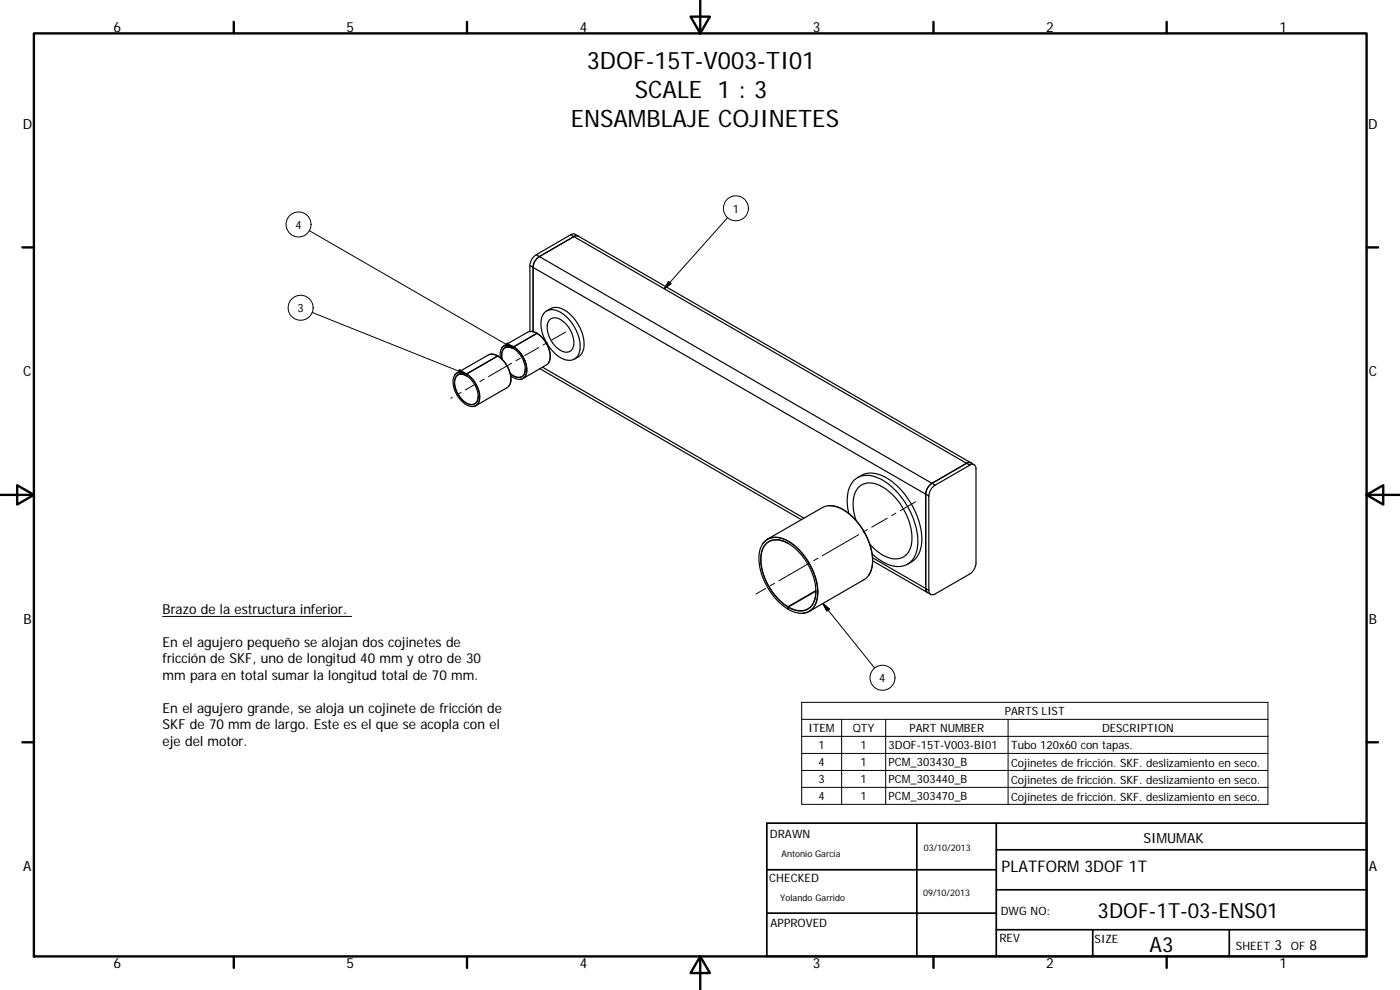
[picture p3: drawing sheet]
<svg xmlns="http://www.w3.org/2000/svg" width="420mm" height="297mm" viewBox="0 0 420 297" stroke-linecap="round" stroke-linejoin="round" font-family="sans-serif">
<g fill="none" stroke="#000" stroke-width=".36">
<path d="M159 79.7v19.8M160.4 76.8l.5-.4 1 .6a4.1 4.1 0 0 0-1.9 3.2l-1-.5a4.2 4.2 0 0 1 1.4-2.9zM161.9 77a4.1 4.1 0 0 0-1.9 3.2M161.9 77l117.8 68M171.3 70.4l-10.4 6M171.3 70.4l.9-.2 1.4 .7M171.3 70.4l.9 .6 .8-.3 .6 .2M172.2 71l117.9 68M172.2 71l-10.3 6M173.6 70.9l117.8 68M173.6 70.9l-.6-.2-.8 .3M159.1 99.5h.1"/>
<path d="M159.1 99.5h1l1.1 .5M160 80.2v19.3M160 80.2l117.8 68.1M161.1 100l-7 4a2.53 2.53 0 0 0-3.4 .3M161.2 100v.1M161.2 100a2.99 2.99 0 0 0-2.9-.3l-7 4M163.2 94a3.7 3.7 0 0 1 5.1-.3 12.6 12.6 0 0 1 5.7 11.6 3.4 3.4 0 0 1-5.4 2.2 12.6 12.6 0 0 1-6.1-11.8zM164.1 93.3a4.9 4.9 0 0 1 6.7 .7 12.2 12.2 0 0 1 4.3 10.9l-.9 1.7-1.8 1.1M165 95.9a2.99 2.99 0 0 1 4.1 .6 7.9 7.9 0 0 1 2.8 7.9 2.45 2.45 0 0 1-3.9 .6 8.1 8.1 0 0 1-3.5-8.2zM139.9 112.7l.1 .1a2.2 2.2 0 0 0-2.7-.2 2.2 2.2 0 0 0-.9 2.5 7.3 7.3 0 0 0 4.8 6.2 2.03 2.03 0 0 0 2.3-2.4M139.9 112.2v.5M140 112.2a3.3 3.3 0 0 0-3-.2 4.2 4.2 0 0 0-.6 4.9 6.8 6.8 0 0 0 5.7 5.1 2.87 2.87 0 0 0 1.7-3.9 9.2 9.2 0 0 0-3.8-5.8"/>
<path d="M140 112.7v.1M140 112.3v.5a7.1 7.1 0 0 1 3.2 7.6 2.4 2.4 0 0 1-3.9 .1 7.2 7.2 0 0 1-2.7-7 2.09 2.09 0 0 1 3.3-.8M140.1 112.2a8.2 8.2 0 0 1 3.7 8.4 1.94 1.94 0 0 1-1.8 1.4M140.1 112.2l-.1 .1M147.3 106.3h1l1.1 .5M149.3 106.8l-9.3 5.4a2.43 2.43 0 0 0-3.5 .3M149.4 106.8a2.91 2.91 0 0 0-2.9-.3l-9.4 5.4M149.4 106.8h.1M149.4 106.8a8.2 8.2 0 0 1 3.8 8.2l-.4 .7M149.4 106.8a8.2 8.2 0 0 1 3.6 8.5l-.8 1-9.4 5.4M149.4 106.8l-9.3 5.4M150.7 104.3l-.1 .1"/>
<path d="M154.1 104.6a2.21 2.21 0 0 0-2.6-.2 2.21 2.21 0 0 0-1 2.4l.2 1M154.1 104.6a2.2 2.2 0 0 0-2.6-.2 2.2 2.2 0 0 0-.9 2.5l.1 .9M154.1 104.6h.1M154.1 104.6v-.6a2.48 2.48 0 0 0-2.8-.2 2.48 2.48 0 0 0-1.2 2.6l.1 1M154.1 104.6a7.1 7.1 0 0 1 3.2 7.6 2.3 2.3 0 0 1-3.8 .2l-.3-.3M154.2 104.1a8.2 8.2 0 0 1 3.7 8.3 2.07 2.07 0 0 1-1.8 1.4M154.2 104.1a8.7 8.7 0 0 1 3.7 8 2.33 2.33 0 0 1-3.8 1.2l-.8-.6M157.6 110.7a2.2 2.2 0 0 1-1.1 2.4 2.2 2.2 0 0 1-2.6-.5l-.8-.6M161.2 100.1a7.8 7.8 0 0 1 3.6 8.5l-.2 .3M161.2 100.1a8.1 8.1 0 0 1 3.6 8.4l-.6 .8-7.2 4.3M161.2 100.1l-7 4M162 110.6l78.5 45.3"/>
<path d="M162.8 110.2l78.5 45.3M290.1 139l.9 .6M290.1 139l-10.4 6M291 139.6l-10.3 6M291 139.6a1.14 1.14 0 0 1 1.4-.2 1.14 1.14 0 0 1 .5 1.3v28.3a4.3 4.3 0 0 1-1.9 3.2l-10.3 6a1.17 1.17 0 0 1-1.4 .1 1.17 1.17 0 0 1-.5-1.2M291.4 138.9l.9 .5M291.4 138.9l-.4-.2-.9 .3M248.6 151.7h.1M248.7 151.7a11.9 11.9 0 0 1 9.2 5.7 16.6 16.6 0 0 1 3.6 13.7l-.8 1.6M254.7 154.1a10.8 10.8 0 0 1 1.7-10.1 6.8 6.8 0 0 1 8.1-.2 23 23 0 0 1 10.9 19.8 6 6 0 0 1-6.4 6.4 13.1 13.1 0 0 1-7.3-3.8M256.9 156.1a10.4 10.4 0 0 1 .6-9.7 5.6 5.6 0 0 1 7.3-.4 19.1 19.1 0 0 1 8.8 16.9 5 5 0 0 1-7.8 4.1 14.1 14.1 0 0 1-4.8-3.7M257.4 143.3a7.6 7.6 0 0 1 9 .3 23.1 23.1 0 0 1 10.2 19.3 7 7 0 0 1-4.2 6.4"/>
<path d="M277.8 148.3v28.3M278.8 148.8v28.3M279.2 145.4l.5-.4 1 .6a4.2 4.2 0 0 0-1.9 3.2l-1-.5a4.1 4.1 0 0 1 1.4-2.9zM279.7 145a4.1 4.1 0 0 0-1.9 3.3M228.9 163.1a4.9 4.9 0 0 1 6.4-1.3 18.6 18.6 0 0 1 10.1 17.3 4.8 4.8 0 0 1-4.4 4.9M230.4 161.8l16.4-9.5a7.3 7.3 0 0 1 7.9 1.8 18.9 18.9 0 0 1 7.1 15.7 5.5 5.5 0 0 1-2.5 4.1l-16.4 9.5M236.6 163.1a5.4 5.4 0 0 0-6.6 0 8.6 8.6 0 0 0-1.2 8.3 18.6 18.6 0 0 0 7.7 10.7M244.8 177.2l-8.3 4.9M261.9 167.3l15.9 9.3M261.9 168.3l16.5 9.5M277.8 176.6l.2 .7 .4 .5M278.4 177.8l.9 .5"/>
<path d="M278.8 177.1l-1-.5 .2 .7 .4 .5M236.4 182.1a17.6 17.6 0 0 1-8-15.8 4.6 4.6 0 0 1 6.8-3.9 17.6 17.6 0 0 1 9.6 16.2 4.7 4.7 0 0 1-7 4.2l-1.2-.6M236.4 182.1v.6M236.5 182.1h-.1M236.6 182.2v.6a5.5 5.5 0 0 0 7.6-.6 11.3 11.3 0 0 0 0-10.2 17.2 17.2 0 0 0-10-10.5 4.9 4.9 0 0 0-6.4 4.9 19.3 19.3 0 0 0 8.6 16.3M236.6 182.6l-.2 .1M236.6 182.1l8.2-4.7a5.1 5.1 0 0 1-4.3 5.9l-1.6-.2z"/>
</g>
<g fill="none" stroke="#000" stroke-width=".71">
<path d="M10.2 10h399.9v277h-399.9zM70.2 6.6v3.4M140.2 6.6v3.4M207.3 5h5.8l-2.9 5zM210.2 0v10M280.2 6.6v3.4M350.1 6.6v3.4M6.7 74.2h3.5M410.1 74.2h3.5M.2 148.5h10M5.2 145.6l5 2.9-5 2.9zM410.1 148.5l5-2.9v5.8z"/>
<path d="M410.1 148.5h10M6.7 222.7h3.5M410.1 222.7h3.5M70.2 287v3.4M140.2 287v3.4M210.2 287l2.9 5h-5.8zM210.2 287v10M280.2 287v3.4M350.1 287v3.4"/>
</g>
<path d="M230.1 247h180v40h-180zM275.2 247v40M299 255h111.1M299 247v40M230.1 274h68.9M230.1 261h68.9M299 279h111.1M299 267h111.1M327.9 279v8M368.9 279v8" fill="none" stroke="#000" stroke-width=".51"/>
<g fill="none" stroke="#000" stroke-width=".3">
<path d="M92.8 69.2l61.3 35.4M218.4 65.3l-19 21.3M93.7 93.7l46.3 18.6M169.8 99.6l-4.2 2.4M200.6 84.5l.8 .6-2 1.5zM135.8 119.3l-.5 .2M137.9 110.9l2.1 1.4-2.5-.5zM138.4 117.8l-1.3 .7M140 116.8l-.3 .2M142.7 115.2l-2.8 1.7M145.3 113.7l-1.3 .8M152.2 102.9l1.9 1.7-2.4-.8z"/>
<path d="M153.6 109l-7 4M156.2 107.5l-1.4 .7M161.7 104.3l-4.3 2.4M164.3 102.8l-1.3 .7M260.3 158.9l-1.3 .8M266.3 155.5l-4.7 2.7M268.9 154l-1.3 .7M274.8 150.5l-4.6 2.7M229.8 176.5l-2.9 1.7M232.5 175l-1.4 .8M242.9 169l-9.1 5.3M245.5 167.5l-1.3 .7"/>
<path d="M257.7 160.4l-10.9 6.4M48.8 185h56.7M246.9 181.1l15.6 19.3M246.9 181.1l2 1.6-.8 .6zM240.6 210.7h139.9v30.6h-139.9zM240.6 215.8h139.9M252.6 215.8v25.5M265.8 215.8v25.5M302.5 215.8v25.5M240.6 220.9h139.9M240.6 226.1h139.9M240.6 231.2h139.9"/>
<path d="M240.6 236.2h139.9"/>
<circle cx="89.6" cy="67.3" r="3.8"/>
<circle cx="220.8" cy="62.5" r="3.8"/>
<circle cx="90.2" cy="92.3" r="3.7"/>
<circle cx="264.8" cy="203.4" r="3.7"/>
</g>
<path d="M200.6 84.5l.8 .6-2 1.5zM137.9 110.9l2.1 1.4-2.5-.5zM152.2 102.9l1.9 1.7-2.4-.8zM246.9 181.1l2 1.6-.8 .6z" fill="#000" stroke="#000" stroke-width=".3"/>
<g font-size="7.2">
<text x="176.1" y="20.8">3DOF-15T-V003-TI01</text>
<text x="190.5" y="29.5">SCALE 1 : 3</text>
<text x="171.3" y="38.1">ENSAMBLAJE COJINETES</text>
</g>
<g font-size="6.3">
<text x="329.4" y="275.4">3DOF-1T-03-ENS01</text>
<text x="345" y="285.6">A3</text>
</g>
<text font-size="4.8" x="300.6" y="261.7">PLATFORM 3DOF 1T</text>
<g font-size="4.2">
<text x="34" y="9.6">6</text>
<text x="104" y="9.6">5</text>
<text x="174" y="9.6">4</text>
<text x="244" y="9.6">3</text>
<text x="314" y="9.6">2</text>
<text x="384" y="9.6">1</text>
<text x="6.8" y="38.7">D</text>
<text x="410.6" y="38.7">D</text>
<text x="7" y="112.9">C</text>
<text x="410.8" y="112.9">C</text>
<text x="7" y="187.1">B</text>
<text x="410.8" y="187.1">B</text>
<text x="343.1" y="252.8">SIMUMAK</text>
<text x="7" y="261.3">A</text>
<text x="410.8" y="261.3">A</text>
<text x="382.5" y="285">3</text>
<text x="393" y="285">8</text>
<text x="34" y="290.4">6</text>
<text x="104" y="290.4">5</text>
<text x="174" y="290.4">4</text>
<text x="244" y="290.4">3</text>
<text x="314" y="290.4">2</text>
<text x="384" y="290.4">1</text>
</g>
<g font-size="4.1">
<text x="48.8" y="184.3">Brazo de la estructura inferior.</text>
<text x="48.8" y="194.1">En el agujero pequeño se alojan dos cojinetes de</text>
<text x="48.8" y="199.1">fricción de SKF, uno de longitud 40 mm y otro de 30</text>
<text x="48.8" y="204">mm para en total sumar la longitud total de 70 mm.</text>
<text x="48.8" y="213.9">En el agujero grande, se aloja un cojinete de fricción de</text>
<text x="48.8" y="218.8">SKF de 70 mm de largo. Este es el que se acopla con el</text>
<text x="48.8" y="223.8">eje del motor.</text>
</g>
<g font-size="3.5">
<text x="231.1" y="251.4">DRAWN</text>
<text x="230.9" y="264.6">CHECKED</text>
<text x="300.3" y="274.5">DWG NO:</text>
<text x="231.3" y="278.2">APPROVED</text>
<text x="299.9" y="282.6">REV</text>
<text x="328.5" y="283">SIZE</text>
<text x="370.9" y="285">SHEET</text>
<text x="387.4" y="285">OF</text>
</g>
<g font-size="3.4">
<text x="219.9" y="63.8">1</text>
<text x="88.7" y="68.6">4</text>
<text x="89.3" y="93.6">3</text>
<text x="263.9" y="204.6">4</text>
<text x="301.6" y="214.5">PARTS LIST</text>
<text x="242.6" y="219.6">ITEM</text>
<text x="256" y="219.6">QTY</text>
<text x="272.9" y="219.6">PART NUMBER</text>
<text x="330.7" y="219.6">DESCRIPTION</text>
<text x="245.6" y="224.7">1</text>
<text x="258.3" y="224.7">1</text>
<text x="266.7" y="224.7">3DOF-15T-V003-BI01</text>
<text x="303.4" y="224.8">Tubo 120x60 con tapas.</text>
<text x="245.6" y="229.8">4</text>
<text x="258.3" y="229.8">1</text>
<text x="266.7" y="229.9">PCM_303430_B</text>
<text x="303.4" y="230">Cojinetes de fricción. SKF. deslizamiento en seco.</text>
<text x="245.6" y="235">3</text>
<text x="258.3" y="234.9">1</text>
<text x="266.7" y="235">PCM_303440_B</text>
<text x="303.4" y="235.1">Cojinetes de fricción. SKF. deslizamiento en seco.</text>
<text x="245.6" y="240.1">4</text>
<text x="258.3" y="240.1">1</text>
<text x="266.7" y="240.1">PCM_303470_B</text>
<text x="303.4" y="240.2">Cojinetes de fricción. SKF. deslizamiento en seco.</text>
</g>
<g font-size="2.7">
<text x="234.5" y="257.1">Antonio Garcia</text>
<text x="277.3" y="255.2">03/10/2013</text>
<text x="277" y="268.7">09/10/2013</text>
<text x="234.2" y="270.2">Yolando Garrido</text>
</g>
</svg>
